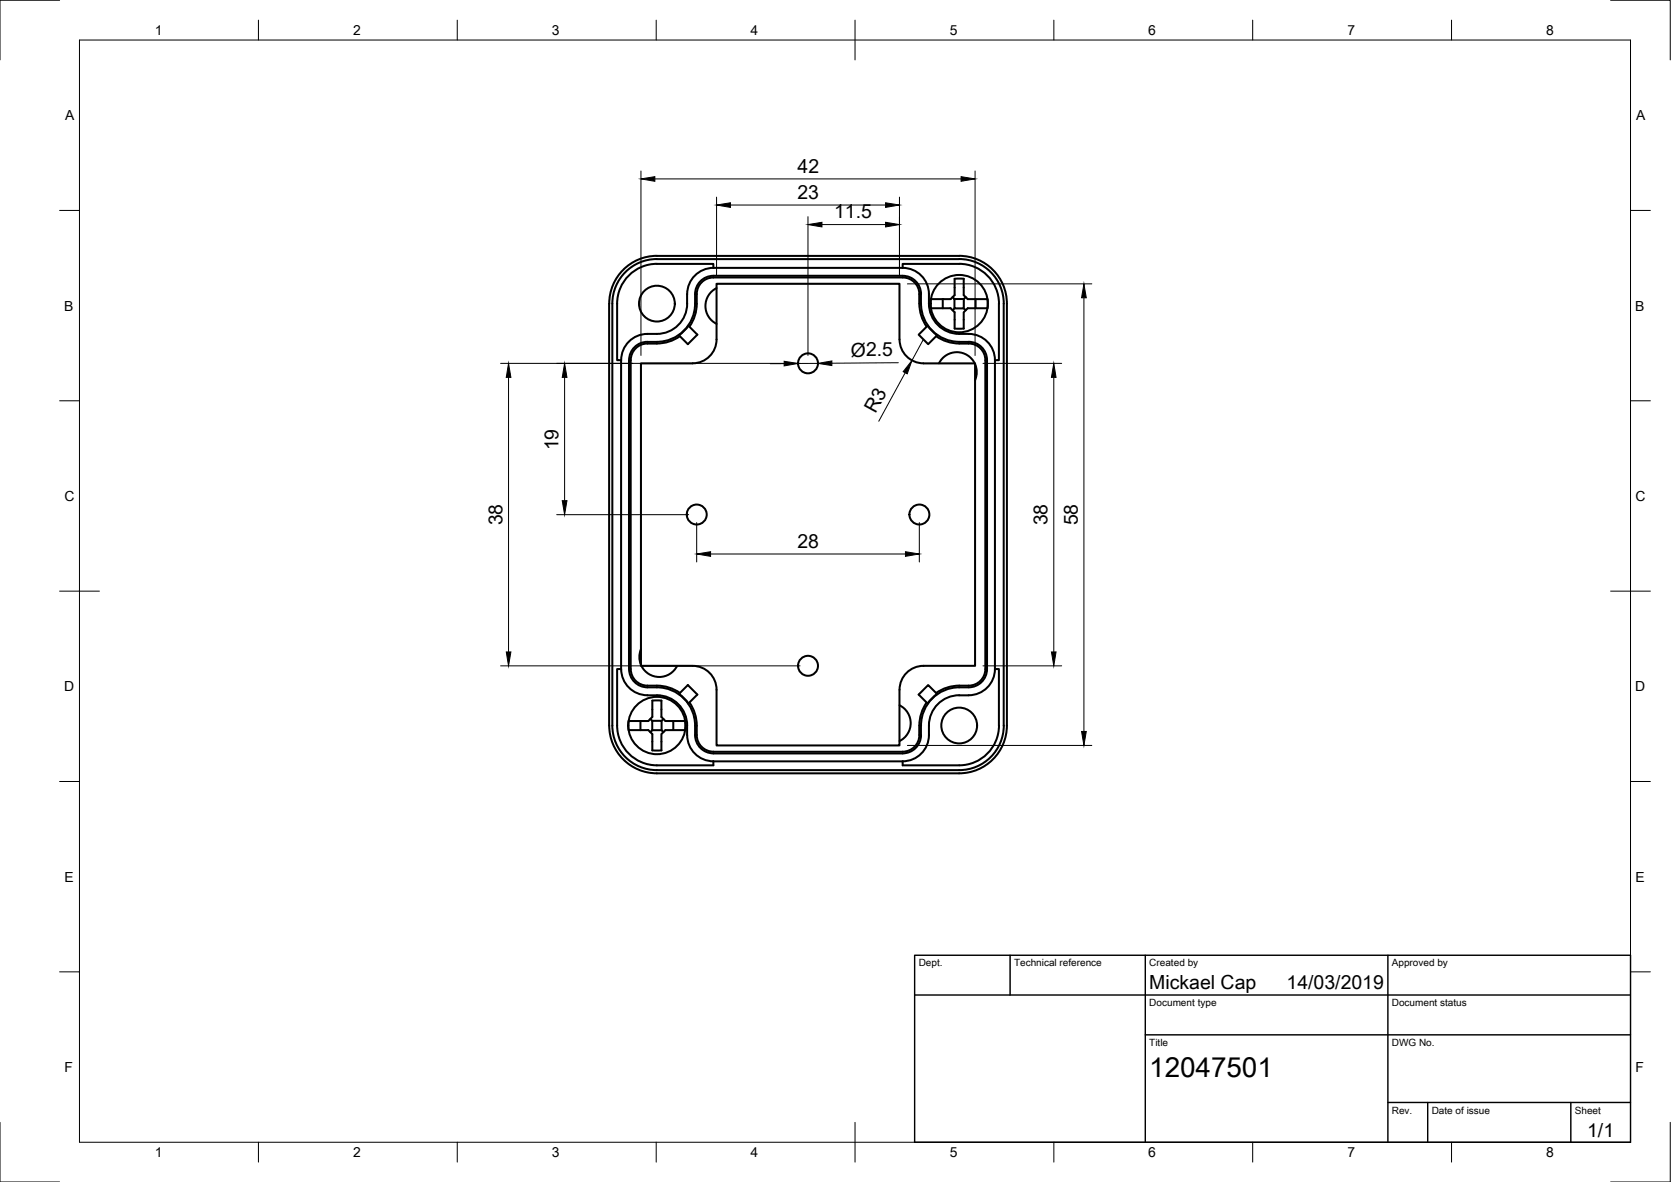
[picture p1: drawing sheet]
<svg xmlns="http://www.w3.org/2000/svg" width="420mm" height="297mm" viewBox="0 0 420 297" stroke-linecap="round" stroke-linejoin="round" font-family="sans-serif">
<!-- layer: Visible -->
<g fill="none" stroke="#000" stroke-width=".51">
<path d="M165.2 64.3h76a12 12 0 0 1 12 12v106M165.2 65.1h76a11.2 11.2 0 0 1 11.2 11.2v106M165.2 66.3h14.2v1h47.6M165.2 64.3a12 12 0 0 0-12 12v106M165.2 66.3a10 10 0 0 0-10 10v14.2h1v77.6h-1v14.2M165.2 65.1a11.2 11.2 0 0 0-11.2 11.2v106M172.8 73.9v2.4M172.8 76.3a7.6 7.6 0 0 1-7.6 7.6M179.4 69.3h47.6a4.6 4.6 0 0 1 4.6 4.6 11.1 11.1 0 0 0 2.4 8.8 10.6 10.6 0 0 0 9.6 3.2 4.6 4.6 0 0 1 4.6 4.6v77.6a4.6 4.6 0 0 1-4.6 4.6 11 11 0 0 0-8.8 2.4 9.6 9.6 0 0 0-3.2 7.2M179.4 69.7h47.6a4.2 4.2 0 0 1 4.2 4.2 11.9 11.9 0 0 0 1.4 7.5l.4 .7M179.4 69.3a4.6 4.6 0 0 0-4.6 4.6 11 11 0 0 1-2.4 8.8 9.6 9.6 0 0 1-7.2 3.2M179.4 67.3a6.6 6.6 0 0 0-6.6 6.6"/>
<path d="M179.4 69.7a4.2 4.2 0 0 0-4.2 4.2 11.9 11.9 0 0 1-1.4 7.5l-.4 .7M180.2 72.4a5 5 0 0 0-2.8 4.5 5 5 0 0 0 2.8 4.5M227 67.3v-1h14.2a10 10 0 0 1 10 10v14.2h-1M227 67.3a6.6 6.6 0 0 1 6.6 6.6 10 10 0 0 0 1.2 6.5 7.6 7.6 0 0 0 6.4 3.5 9.1 9.1 0 0 1 6 1.1 6.6 6.6 0 0 1 3 5.5M237 75.2v2.3M239.5 74.7l.5 .4M240 75.1h2.3v2.4h-2.3zM240 77.5l-.5 .5M240 70.1v4.1l-1 1h-4.9l-.1 .9 .1 1.4h4.9l1 1v4.1M240 70.1h2.3v4.1l1 1h5M242.3 77.5l.5 .5M242.8 74.7l-.5 .4"/>
<path d="M245.3 75.2v2.3M248.3 77.5h-5l-1 1v4.1M248.3 75.2v2.3M162.8 85.9h2.4M162.8 83.9h2.4M162.8 86.3h2.4M162.8 83.9a6.6 6.6 0 0 0-6.6 6.6M162.8 85.9a4.6 4.6 0 0 0-4.6 4.6v77.6a4.6 4.6 0 0 0 4.6 4.6M162.8 86.3a4.2 4.2 0 0 0-4.2 4.2v77.6a4.2 4.2 0 0 0 4.2 4.2M170.7 84.2l1.3-1.1 1.1-1.3 2.2 2.3-2.3 2.4zM171 84.5a10 10 0 0 1-5.8 1.8M174.2 91.3h-13v76h13a6 6 0 0 1 6 6"/>
<path d="M174.2 91.3a6 6 0 0 0 6-6v-14h46v14a6 6 0 0 0 6 6M232.2 91.3h13v76h-13a6 6 0 0 0-6 6M235.4 84.5a10 10 0 0 0 5.8 1.8M235.6 84.2l-1.3-1.1-1.1-1.2-2.2 2.2 2.4 2.4 2.2-2.2M236.1 91.3a5 5 0 0 1 4.5-2.8 5 5 0 0 1 4.5 2.8M240 82.6h2.3M241.2 86.3h2.4M243.6 86.3a4.2 4.2 0 0 1 4.2 4.2v77.6a4.2 4.2 0 0 1-4.2 4.2 11.9 11.9 0 0 0-7.6 1.4l-.6 .4M245.2 91.5l.4 1.7-.1 1.2-.3 1.1M250.2 90.5v77.6M156.2 168.1a6.6 6.6 0 0 0 6.6 6.6M161.2 163.2l-.4 1.6v1.2l.4 1.1"/>
<path d="M161.3 167.3a5 5 0 0 0 4.5 2.8 5 5 0 0 0 4.5-2.8M162.8 172.7h2.4M162.8 174.7h2.4M162.8 172.3h2.4M165.2 174.7a7.6 7.6 0 0 1 7.6 7.6M165.2 172.7a9.6 9.6 0 0 1 9.6 9.6M165.2 172.3a10 10 0 0 1 5.8 1.8M170.7 174.4l2.3-2.2 2.3 2.3-2.2 2.3-1.1-1.3zM173.4 176.5a10 10 0 0 1 1.8 5.8M180.2 173.3v14h46v-14M226.2 177.2a5 5 0 0 1 2.8 4.5 5 5 0 0 1-2.8 4.5M233 176.5a10 10 0 0 0-1.8 5.8"/>
<path d="M235.6 174.4l-1.3 1.1-1.1 1.3-2.2-2.3 2.4-2.3 2.2 2.2M241.2 174.7h2.4M241.2 174.7a7.6 7.6 0 0 0-7.6 7.6M250.2 168.1a6.6 6.6 0 0 1-6.6 6.6M250.2 168.1h1v14.2M153.2 182.3a12 12 0 0 0 12 12M154 182.3a11.2 11.2 0 0 0 11.2 11.2M155.2 182.3a10 10 0 0 0 10 10M158.1 181.2h4.9l1-1v-4.1h2.3v4.1l1 1h5v1.8v.5h-5l-1 1v4.1h-2.3v-4.1l-1-1h-4.9zM161 181.2v2.3M163.5 180.7l.5 .5M164 181.2h2.3v2.3"/>
<path d="M164 181.2v2.3M164 183.5h2.3M164 183.5l-.5 .5M166.3 183.5l.5 .5M166.8 180.7l-.5 .5M169.3 181.2v2.3M172.8 182.3v2.4M172.8 184.7a6.6 6.6 0 0 0 6.6 6.6M174.8 182.3a6.7 6.7 0 0 0 1.1 5.4 4.6 4.6 0 0 0 3.5 1.6M175.2 182.3a6.4 6.4 0 0 0 1 5.1 4.2 4.2 0 0 0 3.2 1.5M231.1 182.3a6.3 6.3 0 0 1-.9 5.1 4.2 4.2 0 0 1-3.2 1.5h-47.6M231.6 182.3a6.6 6.6 0 0 1-1.1 5.4 4.6 4.6 0 0 1-3.5 1.6h-47.6"/>
<path d="M233.6 182.3a9.1 9.1 0 0 1-1.1 6 6.6 6.6 0 0 1-5.5 3M251.2 182.3a10 10 0 0 1-10 10h-14.2v-1h-47.6v1h-14.2M252.4 182.3a11.2 11.2 0 0 1-11.2 11.2h-76M253.2 182.3a12 12 0 0 1-12 12h-76"/>
<circle cx="165.2" cy="76.3" r="4.5"/>
<circle cx="241.2" cy="76.3" r="7.2"/>
<circle cx="203.2" cy="91.3" r="2.51"/>
<circle cx="175.2" cy="129.3" r="2.51"/>
<circle cx="231.2" cy="129.3" r="2.51"/>
<circle cx="203.2" cy="167.3" r="2.51"/>
<circle cx="165.2" cy="182.3" r="7.2"/>
<circle cx="241.2" cy="182.3" r="4.5"/>
</g>
<!-- layer: Border -->
<g fill="none" stroke="#000" stroke-width=".25">
<path d="M15 .1h-15v15M20 10.1h390v276.9h-390zM65 5.1v5M115 5.1v5M165 5.1v5M215 5.1v10M265 5.1v5M315 5.1v5M365 5.1v5M405 .1h15v15M15 52.9h5M410 52.9h5"/>
<path d="M15 100.7h5M410 100.7h5M15 148.6h10M405 148.6h10M15 196.4h5M410 196.4h5M15 244.2h5M410 244.2h5M0 282.1v14.9h15M65 287v5M115 287v5M165 287v5"/>
<path d="M215 282.1v9.9M265 287v5M315 287v5M365 287v5M420 282.1v14.9h-15"/>
</g>
<!-- layer: TitleBlock -->
<path d="M230 240.1h180v46.9h-180zM230 250h180M254 240.1v9.9M288 240.1v46.9M349 240.1v46.9M288 260.1h122M349 277.1h61M359 277.1v9.9M395 277.1v9.9" fill="none" stroke="#000" stroke-width=".36"/>
<!-- layer: Dimensions -->
<g fill="none" stroke="#000" stroke-width=".25">
<path d="M161.2 43v46.3M164.7 45h77M180.2 49.5v19.8M183.7 51.5h39M203.2 54.4v34.9M206.7 56.4h16M226.2 49.5v19.8M245.2 43v46.3M228.2 71.3h46.3M272.5 74.8v109M125.9 91.3h75.3M127.9 94.8v69"/>
<path d="M142 94.8v31M197.2 91.4h-3.5M205.7 91.3h-5M225.9 91.2l-16.7 .1M227.6 93.7l-6.6 12.2M232.2 85.3l-2.9 5.3M247.2 91.3h19.8M265 94.8v69M140 129.3h33.2M175.2 131.3v9.9M178.7 139.2h49M231.2 131.3v9.9"/>
<path d="M125.9 167.3h75.3M247.2 167.3h19.8M228.2 187.3h46.3"/>
</g>
<g fill="#000" stroke="#000" stroke-width=".25">
<path d="M161.2 45l3.5-.6v1.2zM180.2 51.5l3.5-.5v1.1zM203.2 56.4l3.5-.5v1.1zM222.7 55.9l3.5 .5-3.5 .6zM222.7 51l3.5 .5-3.5 .6zM241.7 44.4l3.5 .6-3.5 .6zM272.5 71.3l.6 3.5h-1.2zM127.9 91.3l.6 3.5h-1.2zM142 91.3l.6 3.5h-1.2zM197.2 90.8l3.5 .5-3.5 .7zM205.7 91.3l3.5-.6v1.2zM229.3 90.6l-1.2 3.3-1-.5z"/>
<path d="M265 91.3l.5 3.5h-1.1zM141.4 125.8h1.2l-.6 3.5zM175.2 139.2l3.5-.6v1.2zM227.7 138.6l3.5 .6-3.5 .6zM127.3 163.8h1.2l-.6 3.5zM264.4 163.8h1.1l-.5 3.5zM271.9 183.8h1.2l-.6 3.5z"/>
</g>
<text font-size="7" x="289" y="270.6">12047501</text>
<g font-size="4.9">
<text x="200.5" y="43.5">42</text>
<text x="200.5" y="50">23</text>
<text x="209.7" y="54.9">11.5</text>
<text x="214" y="89.6">Ø2.5</text>
<text x="220.1" y="104.1" transform="rotate(-61 220.1 104.1)">R3</text>
<text x="140.4" y="113.2" transform="rotate(-90 140.4 113.2)">19</text>
<text x="126.3" y="132" transform="rotate(-90 126.3 132)">38</text>
<text x="200.5" y="137.7">28</text>
<text x="263.4" y="132" transform="rotate(-90 263.4 132)">38</text>
<text x="271" y="132" transform="rotate(-90 271 132)">58</text>
<text x="289" y="248.5">Mickael Cap</text>
<text x="323.5" y="248.5">14/03/2019</text>
<text x="399.1" y="285.7">1/1</text>
</g>
<g font-size="3.5">
<text x="39" y="8.8">1</text>
<text x="88.8" y="8.8">2</text>
<text x="138.8" y="8.8">3</text>
<text x="188.7" y="8.8">4</text>
<text x="238.8" y="8.8">5</text>
<text x="288.7" y="8.8">6</text>
<text x="338.8" y="8.8">7</text>
<text x="388.8" y="8.8">8</text>
<text x="16.4" y="30.2">A</text>
<text x="411.4" y="30.2">A</text>
<text x="16.2" y="78">B</text>
<text x="411.2" y="78">B</text>
<text x="16.2" y="125.9">C</text>
<text x="411.2" y="125.9">C</text>
<text x="16.2" y="173.7">D</text>
<text x="411.2" y="173.7">D</text>
<text x="16.2" y="221.6">E</text>
<text x="411.2" y="221.6">E</text>
<text x="16.2" y="269.4">F</text>
<text x="411.2" y="269.4">F</text>
<text x="39" y="290.8">1</text>
<text x="88.8" y="290.8">2</text>
<text x="138.8" y="290.8">3</text>
<text x="188.7" y="290.8">4</text>
<text x="238.8" y="290.8">5</text>
<text x="288.7" y="290.8">6</text>
<text x="338.8" y="290.8">7</text>
<text x="388.8" y="290.8">8</text>
</g>
<g font-size="2.5">
<text x="231" y="242.9">Dept.</text>
<text x="255" y="242.9">Technical reference</text>
<text x="289" y="242.9">Created by</text>
<text x="350" y="242.9">Approved by</text>
<text x="289" y="252.8">Document type</text>
<text x="350" y="252.8">Document status</text>
<text x="289" y="262.9">Title</text>
<text x="350" y="262.9">DWG No.</text>
<text x="350" y="279.9">Rev.</text>
<text x="360" y="279.9">Date of issue</text>
<text x="396" y="279.9">Sheet</text>
</g>
</svg>
